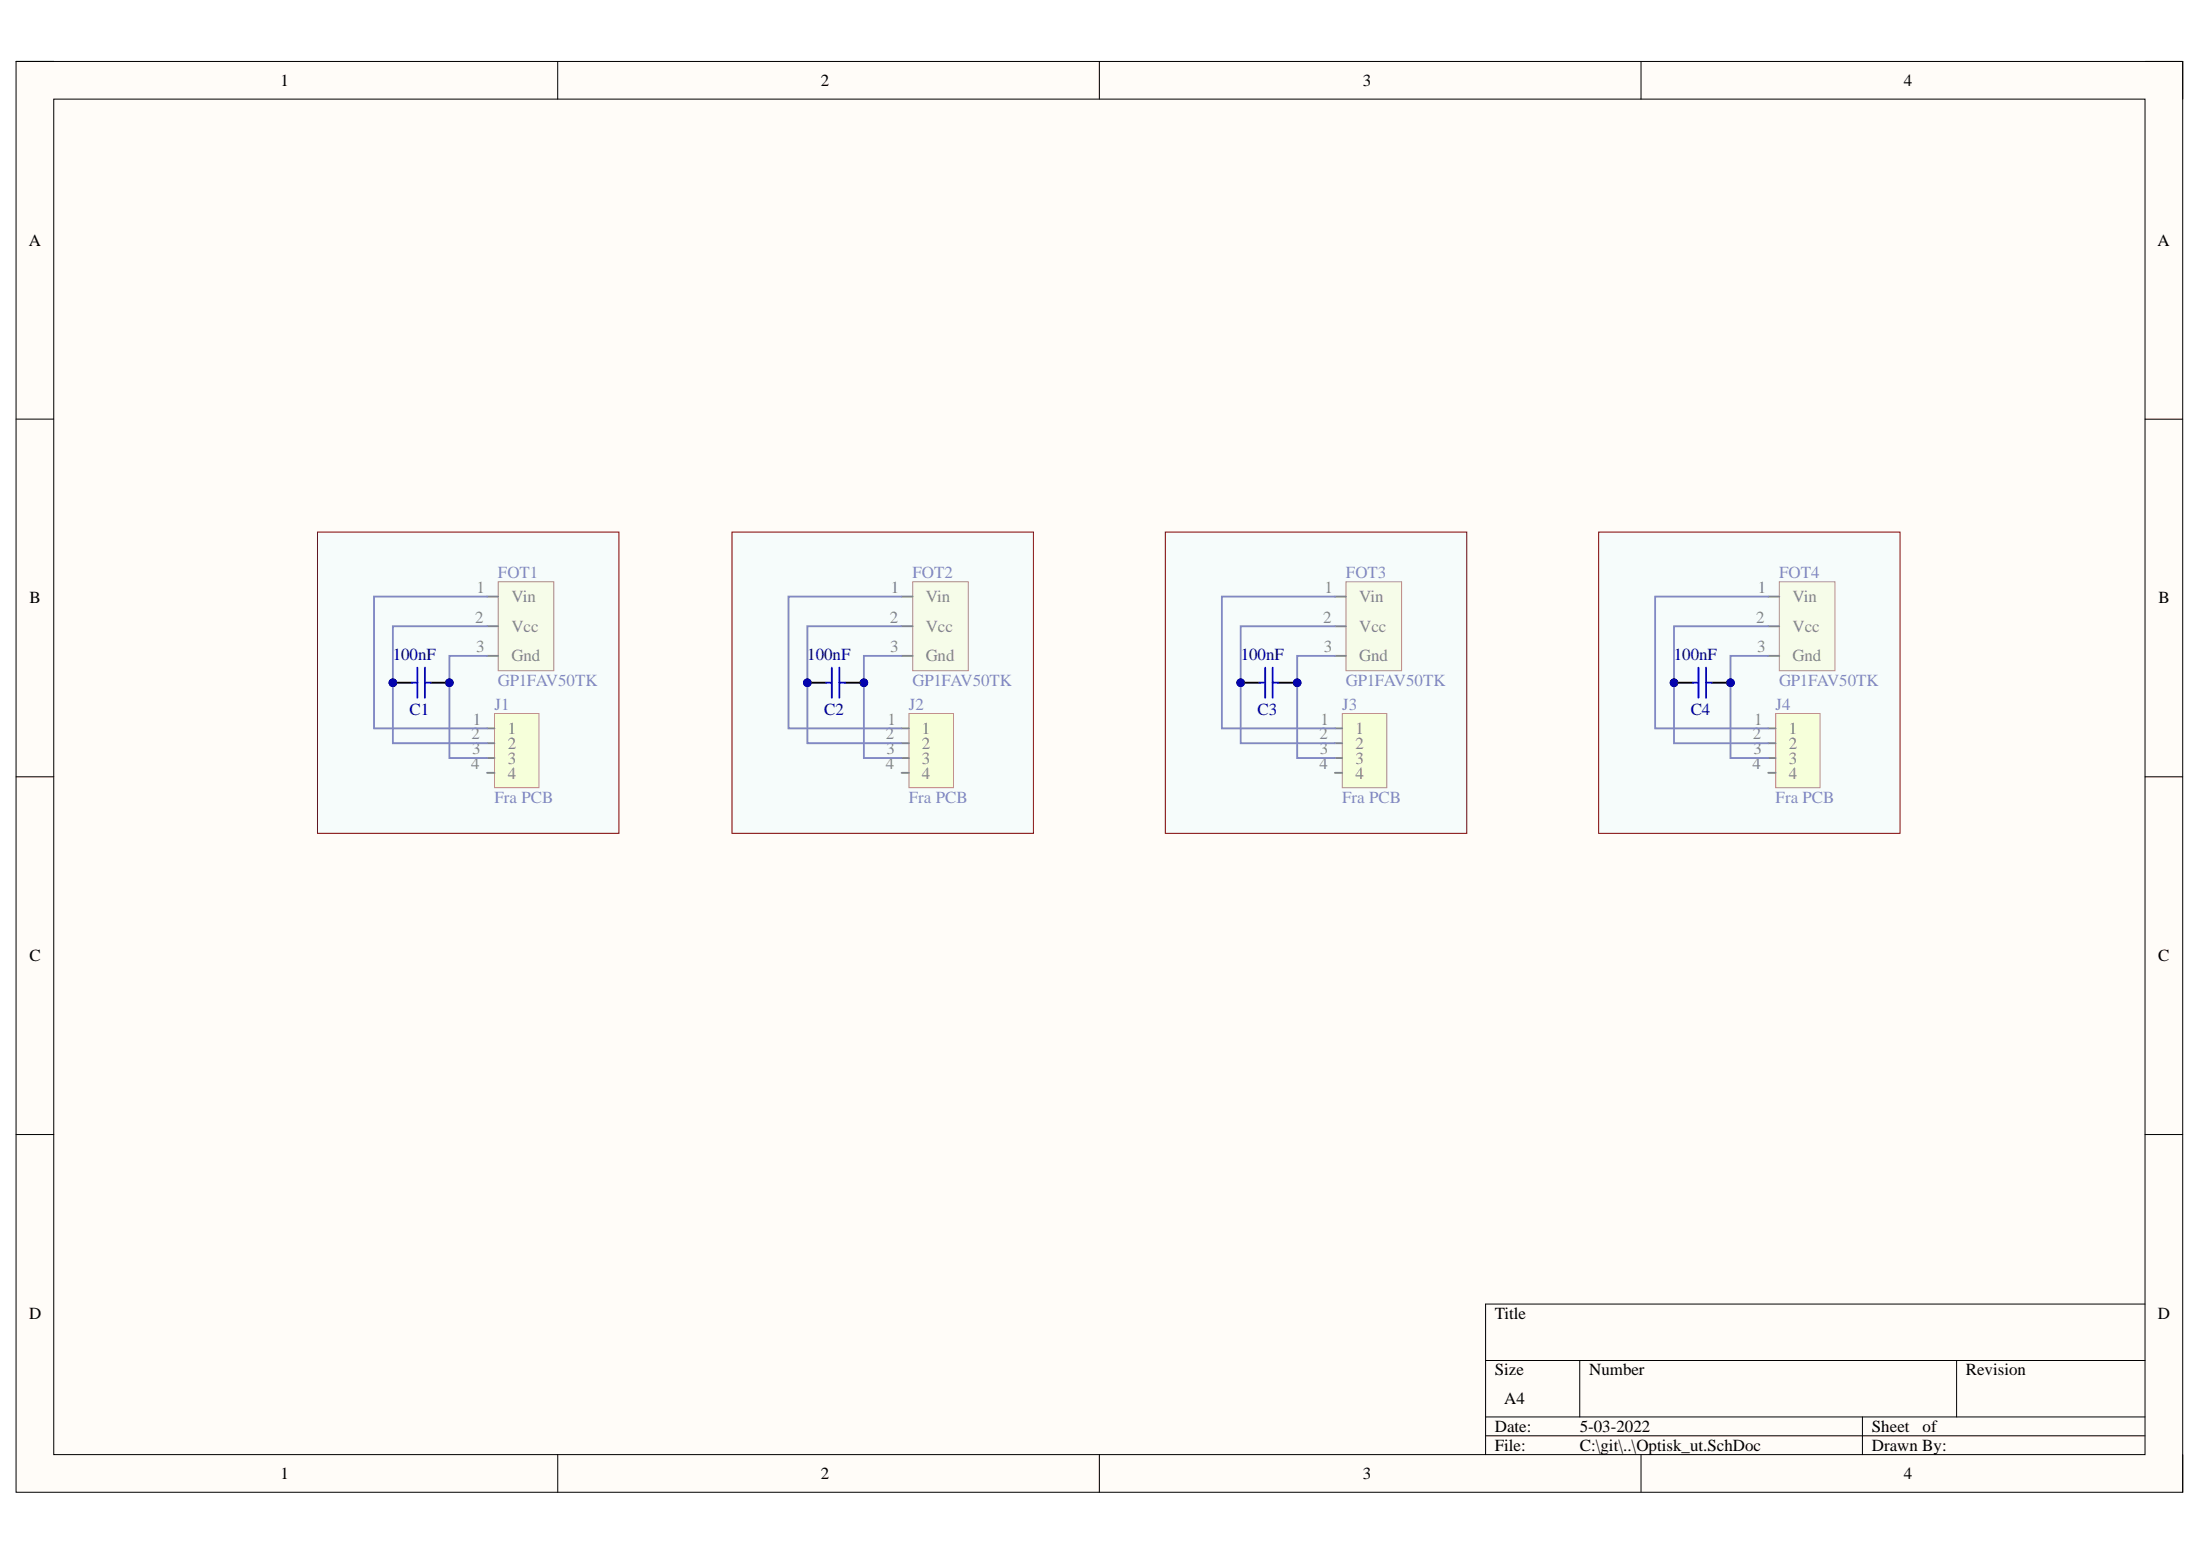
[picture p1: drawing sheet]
# Altium project Optisk_ut.PrjPcb
1 sheet, 12 parts. Net scope: global (net labels, ports and power ports of the same name join across sheets).
Board file: Optisk_ut.PcbDoc

## Sheet Optisk_ut.SchDoc
size A4

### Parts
C1  100nF  [CAPC0805(2012)100_L]
C2  100nF  [CAPC0805(2012)100_L]
C3  100nF  [CAPC0805(2012)100_L]
C4  100nF  [CAPC0805(2012)100_L]
FOT1  GP1FAV50TK  [GP1FAV50TK]
FOT2  GP1FAV50TK  [GP1FAV50TK]
FOT3  GP1FAV50TK  [GP1FAV50TK]
FOT4  GP1FAV50TK  [GP1FAV50TK]
J1  Fra PCB  [JST 4pin]
J2  Fra PCB  [JST 4pin]
J3  Fra PCB  [JST 4pin]
J4  Fra PCB  [JST 4pin]

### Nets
NetC1_1: C1.1 FOT1.2(Vcc) J1.2
NetC1_2: C1.2 FOT1.3(Gnd) J1.3
NetC2_1: C2.1 FOT2.2(Vcc) J2.2
NetC2_2: C2.2 FOT2.3(Gnd) J2.3
NetC3_1: C3.1 FOT3.2(Vcc) J3.2
NetC3_2: C3.2 FOT3.3(Gnd) J3.3
NetC4_1: C4.1 FOT4.2(Vcc) J4.2
NetC4_2: C4.2 FOT4.3(Gnd) J4.3
NetFOT1_1: FOT1.1(Vin) J1.1
NetFOT2_1: FOT2.1(Vin) J2.1
NetFOT3_1: FOT3.1(Vin) J3.1
NetFOT4_1: FOT4.1(Vin) J4.1

Not connected (* = marked no-connect by the designer): J1 4; J2 4; J3 4; J4 4
